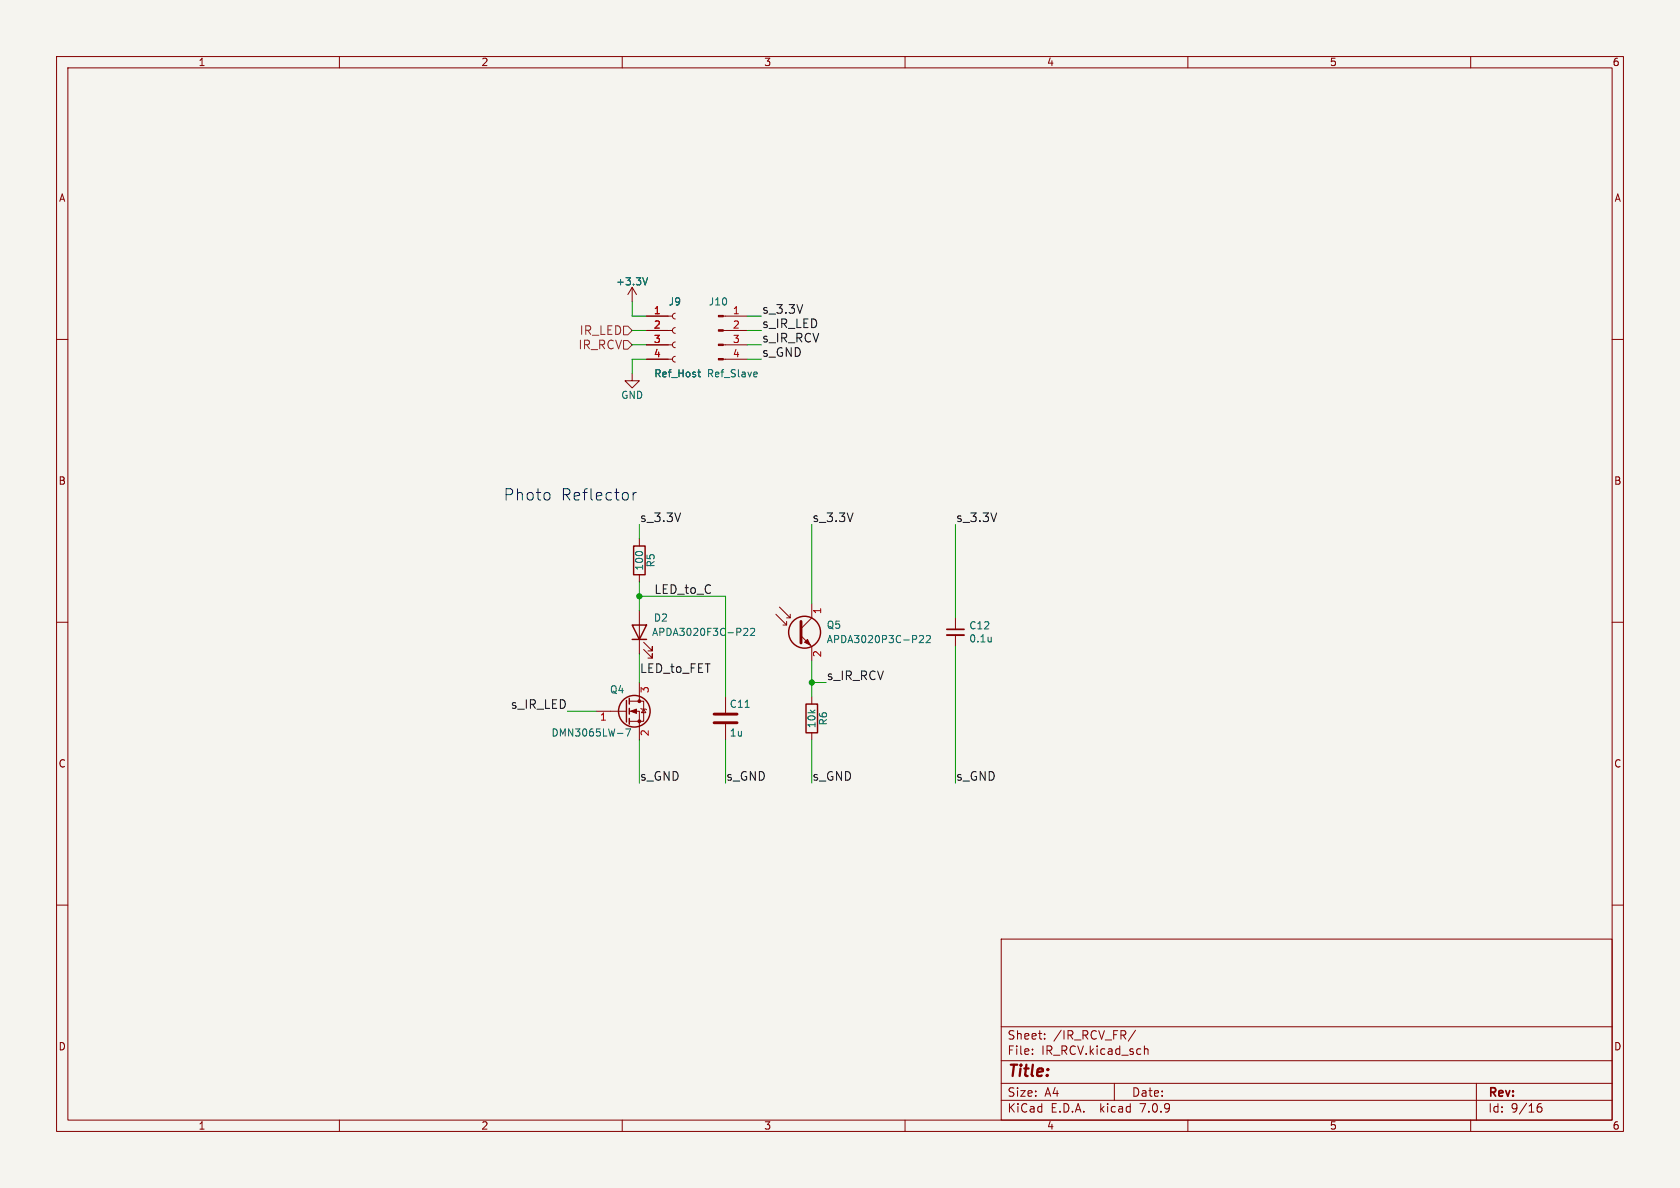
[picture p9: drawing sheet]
<svg xmlns="http://www.w3.org/2000/svg" width="297mm" height="210mm" viewBox="0 0 297 210" stroke-linecap="round" stroke-linejoin="round" font-family="sans-serif">
<path d="M0 0h297v210h-297z" fill="#f5f4ef" stroke="#f5f4ef" stroke-width=".18"/>
<g fill="none" stroke="#840000" stroke-width=".18">
<path d="M10 10h277v190h-277zM12 12h273v186h-273zM60 10v2M110 10v2M160 10v2M210 10v2M260 10v2M10 60h2M111.8 50.8l-.8 1.3M111.8 50.8v2.5M111.8 50.8l.7 1.3M114.3 58.4h4.6"/>
<path d="M114.3 55.9h4.6M119.4 57.9l-.4 .1-.1 .4 .1 .4 .4 .1M119.4 55.4l-.4 .1-.1 .4 .1 .3 .4 .2M127.9 58.4h4.2M127.9 55.9h4.2M285 60h2M111.8 66v1.3h1.2l-1.2 1.3-1.3-1.3h1.3M114.3 63.5h4.6M114.3 61h4.6M119.4 63l-.4 .1-.1 .4 .1 .4 .4 .1M119.4 60.5l-.4 .1-.1 .3 .1 .4 .4 .2M127.9 63.5h4.2"/>
<path d="M127.9 61h4.2M113 95.3v1.2M10 110h2M113 101.6v1.3M113 108v7.6M113.8 114.8l1.5 1.5v-.7v.7h-.7M113.8 113.5l1.5 1.6v-.8v.8h-.7M137.2 108.6l1.9 1.9v-.6M137.8 107.3l1.9 1.9v-.6M138.4 110.5h.7M139.1 109.2h.6M141.6 112.4l1.9 1.9v2.5"/>
<path d="M143.5 106.7v2.5l-1.9 1.9M168.9 109.2v2.1M168.9 112.3v2M285 110h2M105.4 125.7h5.3M111.3 125.7h1.7v5.1M111.3 124h2.5v3.5h-2.5M113 120.7v3.3M113.3 125.2l.1 .1h.8l.1 .2M113.8 125.3l.4 .7h-.8zM128.3 123.2v2.8M128.3 128v2.8"/>
<path d="M143.5 123.2v1.3M143.5 129.5v1.3M10 160h2M285 160h2M177 166h108v32h-108zM60 198v2M110 198v2M160 198v2M177 194.5h108M177 191.5h108M177 187.5h108M177 181.5h108"/>
<path d="M182.5 186.3v.1M182.5 185.5v.1M184.7 183.6v.1M184.7 182.8v.1M197 191.5v3M200.7 182.1l-1.2 2M202.3 184.9v1.5M202.3 185.5l.2-.1 .4 .1 .1 .9M210 198v2M260 198v2M261 191.5v6.5M271.7 196l.3-.3h.5l.1 .3v.3l-.3 .3h-.3l-.3-.3"/>
<path d="M272.5 195.1a.6 .6 0 0 0-.8 .6"/>
</g>
<path d="M167.4 112.3h3" fill="none" stroke="#840000" stroke-width=".33"/>
<path d="M167.4 111.3h3" fill="none" stroke="#840000" stroke-width=".3"/>
<g fill="none" stroke="#006464" stroke-width=".18">
<path d="M114.5 49.1l-.4 1.3M123.4 65.8h.4M123.5 65.3v1.1l.3 .2M133.4 65.8h.4l.1 .3-.6 .1M133.8 66.6h-.4M131.5 111.2l.5-.1 .2 .3-.8 .9h.8M132.7 111.2l.5-.1 .2 .3-.8 .9h.8M162.6 112.5l.4-.2 .3 .4-.8 .9h.8M163.8 112.5l.4-.2 .3 .4-.8 .9h.8M175.2 112.6v.9M175.2 113.4h.1M110.6 128.8h.9l-.6 1.3"/>
<path d="M131.7 125h.8"/>
</g>
<g fill="none" stroke="#840000" stroke-width=".25">
<path d="M112 96.5h2v5.1h-2zM111.8 110.5h2.5l-1.3 2.5zM111.8 113h2.5M110.7 123.8v3.8M111.3 123.4v1.1M111.3 125.2v1M111.3 127v1M142.5 124.5h2v5h-2z"/>
<circle cx="142.2" cy="111.8" r="2.82"/>
<circle cx="112.1" cy="125.7" r="2.79"/>
</g>
<path d="M141.6 109.9v3.8M126.2 127.8h4.1M126.2 126.2h4.1" fill="none" stroke="#840000" stroke-width=".51"/>
<g fill="#840000" stroke="#840000" stroke-width=".18">
<path d="M142.2 113.5l.5-.5 .6 1z"/>
<path d="M127 63.4h.9v.2h-.9z"/>
<path d="M127 60.8h.9v.3h-.9z"/>
<path d="M127 58.3h.9v.2h-.9z"/>
<path d="M127 55.8h.9v.2h-.9z"/>
<path d="M111.5 125.7l1-.4v.8z"/>
<circle cx="113" cy="127.5" r=".25"/>
<circle cx="113" cy="124" r=".25"/>
</g>
<path d="M110.2 57.7h.8l.8 .7-.8 .8h-.8zM110.2 60.2h.8l.8 .8-.8 .7h-.8z" fill="none" stroke="#725600" stroke-width=".18"/>
<path d="M97 87.2l.2 .2v.6l-.2 .3M111.9 87.1v1.3M112.5 87.1a.51 .51 0 0 0-.6 .3" fill="none" stroke="#0000c2" stroke-width=".18"/>
<g fill="none" stroke="#009600" stroke-width=".18">
<path d="M111.8 58.4h2.5M111.8 53.3v2.6h2.5M132.1 58.4h2.5M132.1 55.9h2.5M111.8 61h2.5M114.3 63.5h-2.5v2.5M132.1 63.5h2.5M132.1 61h2.5M113 92.7v2.6M143.5 92.7v14M168.9 92.7v16.5M113 105.4h15.3v17.8"/>
<path d="M113 102.9v5.1M113 115.6v5.1M143.5 116.8v6.4M168.9 114.3v24.1M100.3 125.7h5.1M113 130.8v7.6M128.3 130.8v7.6M143.5 130.8v7.6M143.5 120.7h2.5"/>
</g>
<g fill="#009600" stroke="#009600" stroke-width=".18">
<circle cx="143.5" cy="120.7" r=".46"/>
<circle cx="113" cy="105.4" r=".46"/>
</g>
<g font-size="2.8" fill="#0000c2">
<text x="88.9" y="88.7">Photo</text>
<text x="99.1" y="88.7">Reflector</text>
</g>
<text font-size="2.8" fill="#840000" x="178" y="190.9">Title:</text>
<g font-size="2.1" fill="#725600">
<text x="102.4" y="59.4">IR_LED</text>
<text x="102.2" y="62">IR_RCV</text>
</g>
<g font-size="2.1" fill="#0f0f0f">
<text x="134.6" y="58.1">s_IR_LED</text>
<text x="134.6" y="55.6">s_3.3V</text>
<text x="134.6" y="60.6">s_IR_RCV</text>
<text x="134.6" y="63.2">s_GND</text>
<text x="113" y="92.4">s_3.3V</text>
<text x="143.5" y="92.4">s_3.3V</text>
<text x="168.9" y="92.4">s_3.3V</text>
<text x="115.6" y="105.1">LED_to_C</text>
<text x="113" y="119.1">LED_to_FET</text>
<text x="90.2" y="125.4">s_IR_LED</text>
<text x="146" y="120.3">s_IR_RCV</text>
<text x="113" y="138.1">s_GND</text>
<text x="128.3" y="138.1">s_GND</text>
<text x="143.5" y="138.1">s_GND</text>
<text x="168.9" y="138.1">s_GND</text>
</g>
<g font-size="2.1" fill="#840000">
<text x="178" y="184">Sheet:</text>
<text x="186.2" y="184">/IR_RCV_FR/</text>
<text x="178" y="186.7">File:</text>
<text x="184.1" y="186.7">IR_RCV.kicad_sch</text>
<text x="178" y="196.9">KiCad</text>
<text x="178" y="194.1">Size:</text>
<text x="184.7" y="194.1">A4</text>
<text x="185.7" y="196.9">E.D.A.</text>
<text x="194.6" y="196.9">kicad</text>
<text x="200" y="194.1">Date:</text>
<text x="201.8" y="196.9">7.0.9</text>
<text x="263" y="194.3">Rev:</text>
<text x="263" y="196.9">Id:</text>
<text x="267.1" y="196.9">9/16</text>
</g>
<g font-size="1.8" fill="#840000">
<text x="35" y="11.9">1</text>
<text x="85" y="11.9">2</text>
<text x="135" y="11.9">3</text>
<text x="185" y="11.9">4</text>
<text x="235" y="11.9">5</text>
<text x="285" y="11.9">6</text>
<text x="10.3" y="35.9">A</text>
<text x="285.3" y="35.9">A</text>
<text x="10.3" y="85.9">B</text>
<text x="285.3" y="85.9">B</text>
<text x="10.3" y="135.9">C</text>
<text x="285.3" y="135.9">C</text>
<text x="10.3" y="185.9">D</text>
<text x="285.3" y="185.9">D</text>
<text x="35" y="199.9">1</text>
<text x="85" y="199.9">2</text>
<text x="135" y="199.9">3</text>
<text x="185" y="199.9">4</text>
<text x="235" y="199.9">5</text>
<text x="285" y="199.9">6</text>
</g>
<g font-size="1.8" fill="#006464">
<text x="108.8" y="50.6">+3.3V</text>
<text x="118.1" y="54.2">J9</text>
<text x="125.2" y="54.2">J10</text>
<text x="109.7" y="70.7">GND</text>
<text x="115.6" y="66.9">Ref_Host</text>
<text x="124.9" y="66.9">Ref_Slave</text>
<text x="113.9" y="101" transform="rotate(-90 113.9 101)">100</text>
<text x="115.9" y="100.4" transform="rotate(-90 115.9 100.4)">R5</text>
<text x="115.2" y="112.6">APDA3020F3C-P22</text>
<text x="115.5" y="110.1">D2</text>
<text x="146.1" y="113.9">APDA3020P3C-P22</text>
<text x="146.1" y="111.4">Q5</text>
<text x="171.3" y="111.5">C12</text>
<text x="171.3" y="113.8">0.1u</text>
<text x="107.7" y="122.8">Q4</text>
<text x="128.9" y="125.3">C11</text>
<text x="97.4" y="130.4">DMN3065LW-7</text>
<text x="128.9" y="130.4">1u</text>
<text x="144.4" y="128.8" transform="rotate(-90 144.4 128.8)">10k</text>
<text x="146.4" y="128.3" transform="rotate(-90 146.4 128.3)">R6</text>
</g>
<g font-size="1.8" fill="#a90000">
<text x="115.5" y="55.6">1</text>
<text x="115.5" y="58.2">2</text>
<text x="129.5" y="55.6">1</text>
<text x="129.5" y="58.2">2</text>
<text x="115.5" y="60.7">3</text>
<text x="115.5" y="63.2">4</text>
<text x="129.5" y="60.7">3</text>
<text x="129.5" y="63.2">4</text>
<text x="145.5" y="108.7" transform="rotate(-90 145.5 108.7)">1</text>
<text x="145.5" y="116.3" transform="rotate(-90 145.5 116.3)">2</text>
<text x="115" y="122.6" transform="rotate(-90 115 122.6)">3</text>
<text x="106" y="127.7">1</text>
<text x="115" y="130.2" transform="rotate(-90 115 130.2)">2</text>
</g>
</svg>
